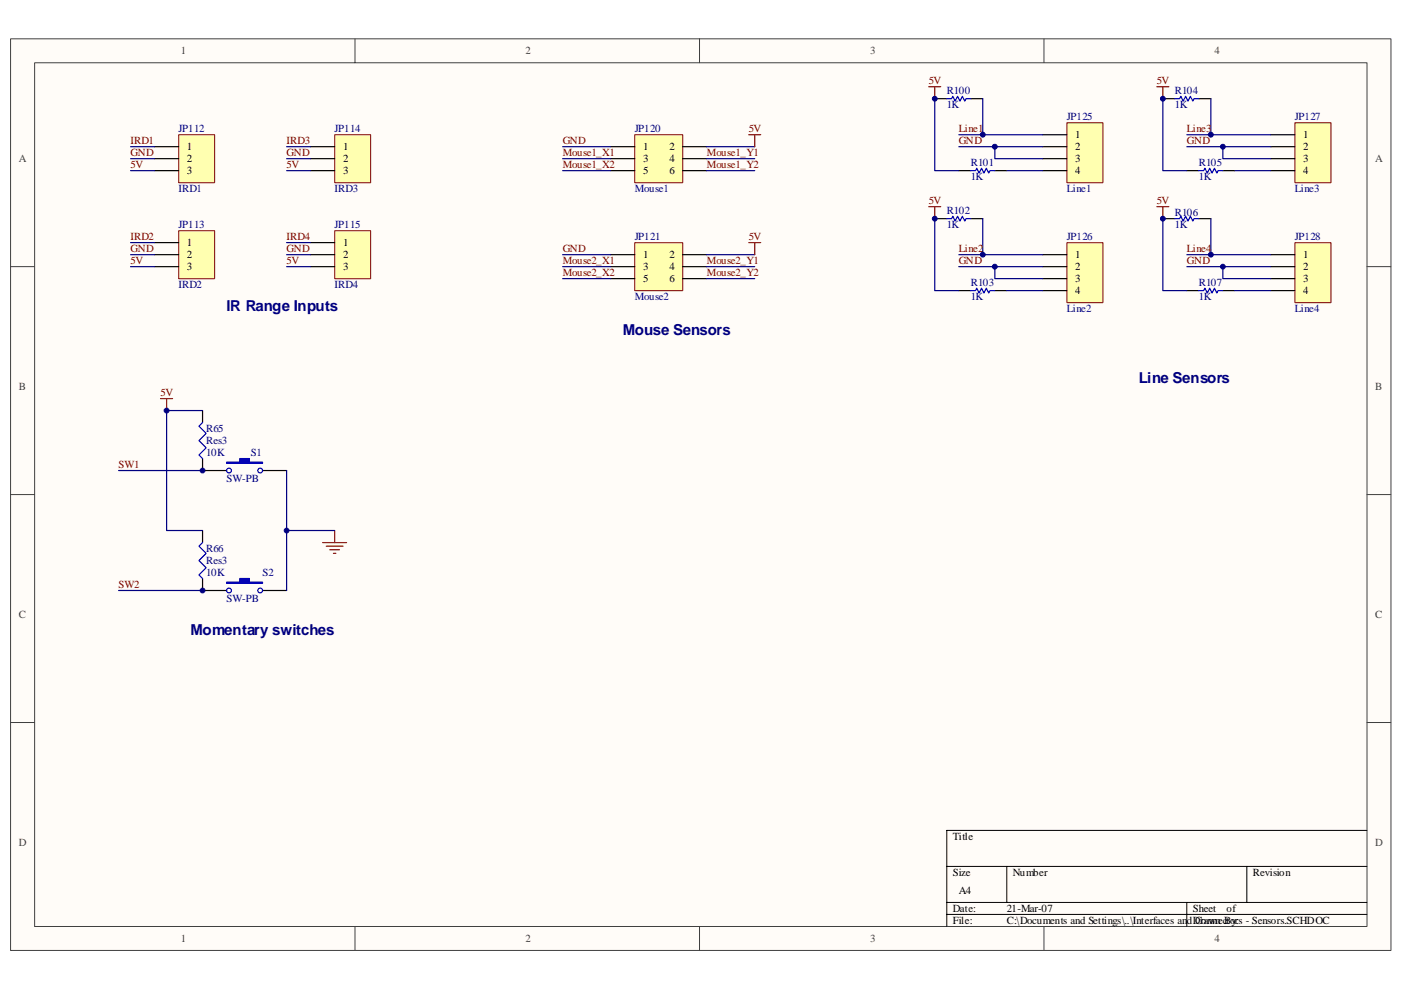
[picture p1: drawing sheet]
<svg xmlns="http://www.w3.org/2000/svg" width="297mm" height="210mm" viewBox="0 0 297 210" stroke-linecap="round" stroke-linejoin="round" font-family="sans-serif">
<path d="M2.3 8.3h292.6v193.3h-292.6z" fill="#fffcf8"/>
<path d="M2.2 8.2h292.7v193.4h-292.7z" fill="none" stroke="#404040" stroke-width=".21"/>
<path d="M7.4 13.3h282.4v183.2h-282.4z" fill="#fffcf8"/>
<g fill="none" stroke="#404040" stroke-width=".21">
<path d="M7.3 13.3h282.5v183.2h-282.5zM75.3 8.2v5.1M148.3 8.2v5.1M221.3 8.2v5.1M2.2 56.6h5.1M289.8 56.6h5.1M2.2 104.9h5.1M289.8 104.9h5.1M2.2 153.2h5.1M289.8 153.2h5.1M75.3 196.5v5.1M148.3 196.5v5.1"/>
<path d="M221.3 196.5v5.1"/>
</g>
<path d="M289.8 176.1h-89.1v20.4M200.7 183.8h89.1M200.7 191.4h89.1M200.7 194h89.1M213.5 183.8v7.6M251.6 191.4v5.1M264.3 183.8v7.6" fill="none" stroke="#000" stroke-width=".21"/>
<path d="M37.9 28.6h7.6v10.2h-7.6z" fill="#ffffb0"/>
<path d="M37.9 28.6h7.6v10.2h-7.6z" fill="none" stroke="#800000" stroke-width=".21"/>
<path d="M32.8 31.1h5.1M32.8 33.7h5.1M32.8 36.2h5.1" fill="none" stroke="#000" stroke-width=".25"/>
<path d="M37.9 49h7.6v10.1h-7.6z" fill="#ffffb0"/>
<path d="M37.9 48.9h7.6v10.2h-7.6z" fill="none" stroke="#800000" stroke-width=".21"/>
<path d="M32.8 51.5h5.1M32.8 54h5.1M32.8 56.6h5.1" fill="none" stroke="#000" stroke-width=".25"/>
<path d="M71 28.6h7.6v10.2h-7.6z" fill="#ffffb0"/>
<path d="M71 28.6h7.6v10.2h-7.6z" fill="none" stroke="#800000" stroke-width=".21"/>
<path d="M65.8 31.1h5.1M65.8 33.7h5.1M65.8 36.2h5.1" fill="none" stroke="#000" stroke-width=".25"/>
<path d="M71 49h7.6v10.1h-7.6z" fill="#ffffb0"/>
<path d="M71 48.9h7.6v10.2h-7.6z" fill="none" stroke="#800000" stroke-width=".21"/>
<path d="M65.8 51.5h5.1M65.8 54h5.1M65.8 56.6h5.1" fill="none" stroke="#000" stroke-width=".25"/>
<path d="M27.7 36.2h5.1M27.7 33.7h5.1M27.7 31.1h5.1M60.8 36.2h5M60.8 33.7h5M60.8 31.1h5M27.7 56.6h5.1M27.7 54h5.1M27.7 51.5h5.1M60.8 56.6h5M60.8 54h5M60.8 51.5h5" fill="none" stroke="#000080" stroke-width=".25"/>
<path d="M134.6 28.6h10.2v10.2h-10.2z" fill="#ffffb0"/>
<path d="M134.6 28.6h10.2v10.2h-10.2z" fill="none" stroke="#800000" stroke-width=".21"/>
<path d="M129.5 31.1h5.1M129.5 33.7h5.1M129.5 36.2h5.1M144.7 31.1h5.1M144.7 33.7h5.1M144.7 36.2h5.1" fill="none" stroke="#000" stroke-width=".25"/>
<path d="M134.6 51.5h10.2v10.2h-10.2z" fill="#ffffb0"/>
<path d="M134.6 51.5h10.2v10.2h-10.2z" fill="none" stroke="#800000" stroke-width=".21"/>
<path d="M129.5 54h5.1M129.5 56.6h5.1M129.5 59.1h5.1M144.7 54h5.1M144.7 56.6h5.1M144.7 59.1h5.1" fill="none" stroke="#000" stroke-width=".25"/>
<path d="M119.3 31.1h10.2M119.3 33.7h10.2M119.3 36.2h10.2M149.8 31.1h10.2M149.8 33.7h10.2M149.8 36.2h10.2M119.3 54h10.2M119.3 56.6h10.2M119.3 59.1h10.2M149.8 54h10.2M149.8 56.6h10.2M149.8 59.1h10.2" fill="none" stroke="#000080" stroke-width=".25"/>
<path d="M158.7 28.6h2.6M160 28.6v2.5M158.7 51.5h2.6M160 51.5v2.5" fill="none" stroke="#800000" stroke-width=".25"/>
<path d="M226.2 26.1h7.6v12.7h-7.6z" fill="#ffffb0"/>
<path d="M226.2 26h7.6v12.8h-7.6z" fill="none" stroke="#800000" stroke-width=".21"/>
<path d="M221.1 28.6h5.1M221.1 31.1h5.1M221.1 33.7h5.1M221.1 36.2h5.1" fill="none" stroke="#000" stroke-width=".25"/>
<path d="M226.2 51.5h7.6v12.7h-7.6z" fill="#ffffb0"/>
<path d="M226.2 51.5h7.6v12.7h-7.6z" fill="none" stroke="#800000" stroke-width=".21"/>
<path d="M221.1 54h5.1M221.1 56.6h5.1M221.1 59.1h5.1M221.1 61.6h5.1" fill="none" stroke="#000" stroke-width=".25"/>
<path d="M274.6 26.1h7.6v12.7h-7.6z" fill="#ffffb0"/>
<path d="M274.5 26h7.7v12.8h-7.7z" fill="none" stroke="#800000" stroke-width=".21"/>
<path d="M269.4 28.6h5.1M269.4 31.1h5.1M269.4 33.7h5.1M269.4 36.2h5.1" fill="none" stroke="#000" stroke-width=".25"/>
<path d="M274.6 51.5h7.6v12.7h-7.6z" fill="#ffffb0"/>
<path d="M274.5 51.5h7.7v12.7h-7.7z" fill="none" stroke="#800000" stroke-width=".21"/>
<g fill="none" stroke="#000" stroke-width=".25">
<path d="M198.2 20.9h2.5M203.3 36.2h2.5M205.8 20.9h2.6M210.9 36.2h2.6M246.5 20.9h2.6M251.6 36.2h2.6M254.2 20.9h2.5M259.3 36.2h2.5M198.2 46.4h2.5M205.8 46.4h2.6M246.5 46.4h2.6M254.2 46.4h2.5"/>
<path d="M269.4 54h5.1M269.4 56.6h5.1M269.4 59.1h5.1M203.3 61.6h2.5M210.9 61.6h2.6M251.6 61.6h2.6M259.3 61.6h2.5M269.4 61.6h5.1M42.9 97.3v2.5h5.1M42.9 87.1v2.5M55.7 99.8h5.1M42.9 112.5v2.6"/>
<path d="M42.9 122.7v2.5h5.1M55.7 125.2h5.1"/>
</g>
<g fill="none" stroke="#000080" stroke-width=".25">
<path d="M198.2 20.9v15.3h5.1M203.3 28.6h17.8M203.3 31.1h17.8M208.4 20.9v7.7M210.9 31.1v2.6h10.2M213.5 36.2h7.6M246.5 20.9v15.3h5.1M251.6 28.6h17.8M251.6 31.1h17.8M256.7 20.9v7.7M259.3 31.1v2.6h10.1M261.8 36.2h7.6"/>
<path d="M198.2 46.4v15.2h5.1M203.3 54h17.8M203.3 56.6h17.8M208.4 46.4v7.6M210.9 56.6v2.5h10.2M246.5 46.4v15.2h5.1M251.6 54h17.8M251.6 56.6h17.8M256.7 46.4v7.6M259.3 56.6v2.5h10.1M213.5 61.6h7.6M261.8 61.6h7.6"/>
<path d="M25.1 99.8h17.8M42.9 87.1h-7.6v25.4h7.6M60.8 99.8v25.4M60.8 112.5h10.1M25.1 125.2h17.8"/>
</g>
<g fill="none" stroke="#00f" stroke-width=".25">
<path d="M200.7 20.9h1.1l.2-.5 .5 1 .5-1 .5 1 .5-1 .6 1 .2-.5h1M205.8 36.2h1l.3-.5 .5 1 .5-1 .5 1 .5-1 .5 1 .3-.5h1M249.1 20.9h1l.3-.5 .5 1 .5-1 .5 1 .5-1 .5 1 .3-.5h1M254.2 36.2h1l.3-.5 .5 1 .5-1 .5 1 .5-1 .5 1 .3-.5h1M200.7 46.4h1.1l.2-.5 .5 1 .5-1 .5 1 .5-1 .6 1 .2-.5h1M249.1 46.4h1l.3-.5 .5 1 .5-1 .5 1 .5-1 .5 1 .3-.5h1M205.8 61.6h1l.3-.5 .5 1 .5-1 .5 1 .5-1 .5 1 .3-.5h1M254.2 61.6h1l.3-.5 .5 1 .5-1 .5 1 .5-1 .5 1 .3-.5h1M42.9 89.6l-.7 .8 1.5 1.5-1.5 1.6 1.5 1.5-1.5 1.5 .7 .8M42.9 115.1l-.7 .7 1.5 1.6-1.5 1.5 1.5 1.5-1.5 1.5 .7 .8"/>
<circle cx="48.6" cy="99.8" r=".51"/>
<circle cx="55.2" cy="99.8" r=".51"/>
<circle cx="48.6" cy="125.2" r=".51"/>
<circle cx="55.2" cy="125.2" r=".51"/>
</g>
<g fill="none" stroke="#800000" stroke-width=".25">
<path d="M196.9 18.4h2.5M198.2 18.4v2.5M245.3 18.4h2.5M246.5 18.4v2.5M196.9 43.8h2.5M198.2 43.8v2.6M245.3 43.8h2.5M246.5 43.8v2.6M34 84.5h2.6M35.3 84.5v2.6M68.4 115.1h5.1M69.2 115.8h3.5"/>
<path d="M69.9 116.6h2.1M70.7 117.4h.5M70.9 112.5v2.6"/>
</g>
<g fill="#00f" stroke="#00f" stroke-width=".25">
<path d="M48 98h2.8v-.7h2.1v.7h2.8v.3h-7.7z" fill-rule="evenodd"/>
<path d="M48 123.5h2.8v-.8h2.1v.8h2.8v.2h-7.7z" fill-rule="evenodd"/>
</g>
<g fill="#000080" stroke="#000080" stroke-width=".21">
<circle cx="35.3" cy="87.1" r=".51"/>
<circle cx="42.9" cy="125.2" r=".51"/>
<circle cx="42.9" cy="99.8" r=".51"/>
<circle cx="60.8" cy="112.5" r=".51"/>
<circle cx="198.2" cy="46.4" r=".51"/>
<circle cx="198.2" cy="20.9" r=".51"/>
<circle cx="208.4" cy="54" r=".51"/>
<circle cx="208.4" cy="28.6" r=".51"/>
<circle cx="210.9" cy="56.6" r=".51"/>
<circle cx="210.9" cy="31.1" r=".51"/>
<circle cx="246.5" cy="46.4" r=".51"/>
<circle cx="246.5" cy="20.9" r=".51"/>
<circle cx="256.7" cy="54" r=".51"/>
<circle cx="256.7" cy="28.6" r=".52"/>
<circle cx="259.3" cy="56.6" r=".51"/>
<circle cx="259.3" cy="31.1" r=".51"/>
</g>
<g font-size="3.2" fill="#000080">
<text x="48" y="66">IR Range Inputs</text>
<text x="132" y="71.1">Mouse Sensors</text>
<text x="241.5" y="81.3">Line Sensors</text>
<text x="40.4" y="134.7">Momentary switches</text>
</g>
<g font-size="2.3" fill="#404040">
<text x="38.4" y="11.5">1</text>
<text x="111.4" y="11.5">2</text>
<text x="184.5" y="11.5">3</text>
<text x="257.5" y="11.5">4</text>
<text x="4" y="34.4">A</text>
<text x="291.6" y="34.4">A</text>
<text x="4" y="82.7">B</text>
<text x="291.6" y="82.7">B</text>
<text x="4" y="131">C</text>
<text x="291.6" y="131">C</text>
<text x="4" y="179.4">D</text>
<text x="291.6" y="179.4">D</text>
<text x="38.4" y="199.7">1</text>
<text x="111.4" y="199.7">2</text>
<text x="184.5" y="199.7">3</text>
<text x="257.5" y="199.7">4</text>
</g>
<g font-size="2.3" fill="#800000">
<text x="196.9" y="17.8">5V</text>
<text x="245.3" y="17.8">5V</text>
<text x="158.7" y="28">5V</text>
<text x="203.3" y="28">Line1</text>
<text x="251.6" y="28">Line3</text>
<text x="27.7" y="33.1">GND</text>
<text x="27.7" y="35.6">5V</text>
<text x="27.7" y="30.5">IRD1</text>
<text x="60.8" y="33.1">GND</text>
<text x="60.8" y="35.6">5V</text>
<text x="60.8" y="30.5">IRD3</text>
<text x="119.3" y="33.1">Mouse1_X1</text>
<text x="119.3" y="35.6">Mouse1_X2</text>
<text x="119.3" y="30.5">GND</text>
<text x="149.8" y="33.1">Mouse1_Y1</text>
<text x="149.8" y="35.6">Mouse1_Y2</text>
<text x="203.3" y="30.5">GND</text>
<text x="251.6" y="30.5">GND</text>
<text x="196.9" y="43.3">5V</text>
<text x="245.3" y="43.3">5V</text>
<text x="27.7" y="50.9">IRD2</text>
<text x="27.7" y="53.4">GND</text>
<text x="60.8" y="53.4">GND</text>
<text x="60.8" y="50.9">IRD4</text>
<text x="119.3" y="53.4">GND</text>
<text x="158.7" y="50.9">5V</text>
<text x="203.3" y="53.4">Line2</text>
<text x="251.6" y="53.4">Line4</text>
<text x="27.7" y="56">5V</text>
<text x="60.8" y="56">5V</text>
<text x="119.3" y="56">Mouse2_X1</text>
<text x="119.3" y="58.5">Mouse2_X2</text>
<text x="149.8" y="56">Mouse2_Y1</text>
<text x="149.8" y="58.5">Mouse2_Y2</text>
<text x="203.3" y="56">GND</text>
<text x="251.6" y="56">GND</text>
<text x="34.1" y="84">5V</text>
<text x="25.1" y="99.3">SW1</text>
<text x="25.1" y="124.7">SW2</text>
</g>
<g font-size="2.3" fill="#000080">
<text x="200.7" y="22.9">1K</text>
<text x="200.7" y="19.9">R100</text>
<text x="249.1" y="22.9">1K</text>
<text x="249.1" y="19.9">R104</text>
<text x="37.9" y="28">JP112</text>
<text x="70.9" y="28">JP114</text>
<text x="134.6" y="28">JP120</text>
<text x="226.2" y="25.5">JP125</text>
<text x="274.5" y="25.5">JP127</text>
<text x="205.8" y="35.1">R101</text>
<text x="254.2" y="35.1">R105</text>
<text x="37.9" y="40.7">IRD1</text>
<text x="70.9" y="40.7">IRD3</text>
<text x="134.6" y="40.7">Mouse1</text>
<text x="205.8" y="38.2">1K</text>
<text x="226.2" y="40.7">Line1</text>
<text x="254.2" y="38.2">1K</text>
<text x="274.5" y="40.7">Line3</text>
<text x="200.7" y="45.3">R102</text>
<text x="249.1" y="45.8">R106</text>
<text x="37.9" y="48.3">JP113</text>
<text x="70.9" y="48.3">JP115</text>
<text x="134.6" y="50.9">JP121</text>
<text x="200.7" y="48.3">1K</text>
<text x="226.2" y="50.9">JP126</text>
<text x="249.1" y="48.3">1K</text>
<text x="274.5" y="50.9">JP128</text>
<text x="37.9" y="61.1">IRD2</text>
<text x="70.9" y="61.1">IRD4</text>
<text x="134.6" y="63.6">Mouse2</text>
<text x="205.8" y="63.6">1K</text>
<text x="205.8" y="60.6">R103</text>
<text x="254.2" y="63.6">1K</text>
<text x="254.2" y="60.6">R107</text>
<text x="226.2" y="66.2">Line2</text>
<text x="274.5" y="66.2">Line4</text>
<text x="43.7" y="91.6">R65</text>
<text x="43.7" y="94.1">Res3</text>
<text x="43.7" y="96.7">10K</text>
<text x="53.1" y="96.7">S1</text>
<text x="48" y="102.3">SW-PB</text>
<text x="43.7" y="117.1">R66</text>
<text x="43.7" y="119.6">Res3</text>
<text x="43.7" y="122.1">10K</text>
<text x="55.7" y="122.1">S2</text>
<text x="48" y="127.7">SW-PB</text>
</g>
<g font-size="2.3">
<text x="228" y="29.3">1</text>
<text x="276.3" y="29.3">1</text>
<text x="39.6" y="31.8">1</text>
<text x="39.6" y="34.4">2</text>
<text x="72.7" y="31.8">1</text>
<text x="72.7" y="34.4">2</text>
<text x="136.4" y="31.8">1</text>
<text x="136.4" y="34.4">3</text>
<text x="142" y="31.8">2</text>
<text x="142" y="34.4">4</text>
<text x="228" y="31.8">2</text>
<text x="228" y="34.4">3</text>
<text x="276.3" y="31.8">2</text>
<text x="276.3" y="34.4">3</text>
<text x="39.6" y="36.9">3</text>
<text x="72.7" y="36.9">3</text>
<text x="136.4" y="36.9">5</text>
<text x="142" y="36.9">6</text>
<text x="228" y="36.9">4</text>
<text x="276.3" y="36.9">4</text>
<text x="39.6" y="52.2">1</text>
<text x="72.7" y="52.2">1</text>
<text x="39.6" y="54.7">2</text>
<text x="39.6" y="57.3">3</text>
<text x="72.7" y="54.7">2</text>
<text x="72.7" y="57.3">3</text>
<text x="136.4" y="54.7">1</text>
<text x="136.4" y="57.3">3</text>
<text x="136.4" y="59.8">5</text>
<text x="142" y="54.7">2</text>
<text x="142" y="57.3">4</text>
<text x="142" y="59.8">6</text>
<text x="228" y="54.7">1</text>
<text x="228" y="57.3">2</text>
<text x="228" y="59.8">3</text>
<text x="276.3" y="54.7">1</text>
<text x="276.3" y="57.3">2</text>
<text x="276.3" y="59.8">3</text>
<text x="228" y="62.4">4</text>
<text x="276.3" y="62.4">4</text>
<text x="202" y="178.1">Title</text>
<text x="202" y="185.8">Size</text>
<text x="214.7" y="185.8">Number</text>
<text x="265.6" y="185.8">Revision</text>
<text x="203.3" y="189.6">A4</text>
<text x="202" y="193.4">Date:</text>
<text x="202" y="195.9">File:</text>
<text x="213.5" y="193.4">21-Mar-07</text>
<text x="213.5" y="195.9">C:\Documents and Settings\..\Interfaces and Connectors - Sensors.SCHDOC</text>
<text x="252.9" y="193.4">Sheet</text>
<text x="252.9" y="195.9">Drawn By:</text>
<text x="260" y="193.4">of</text>
</g>
</svg>
